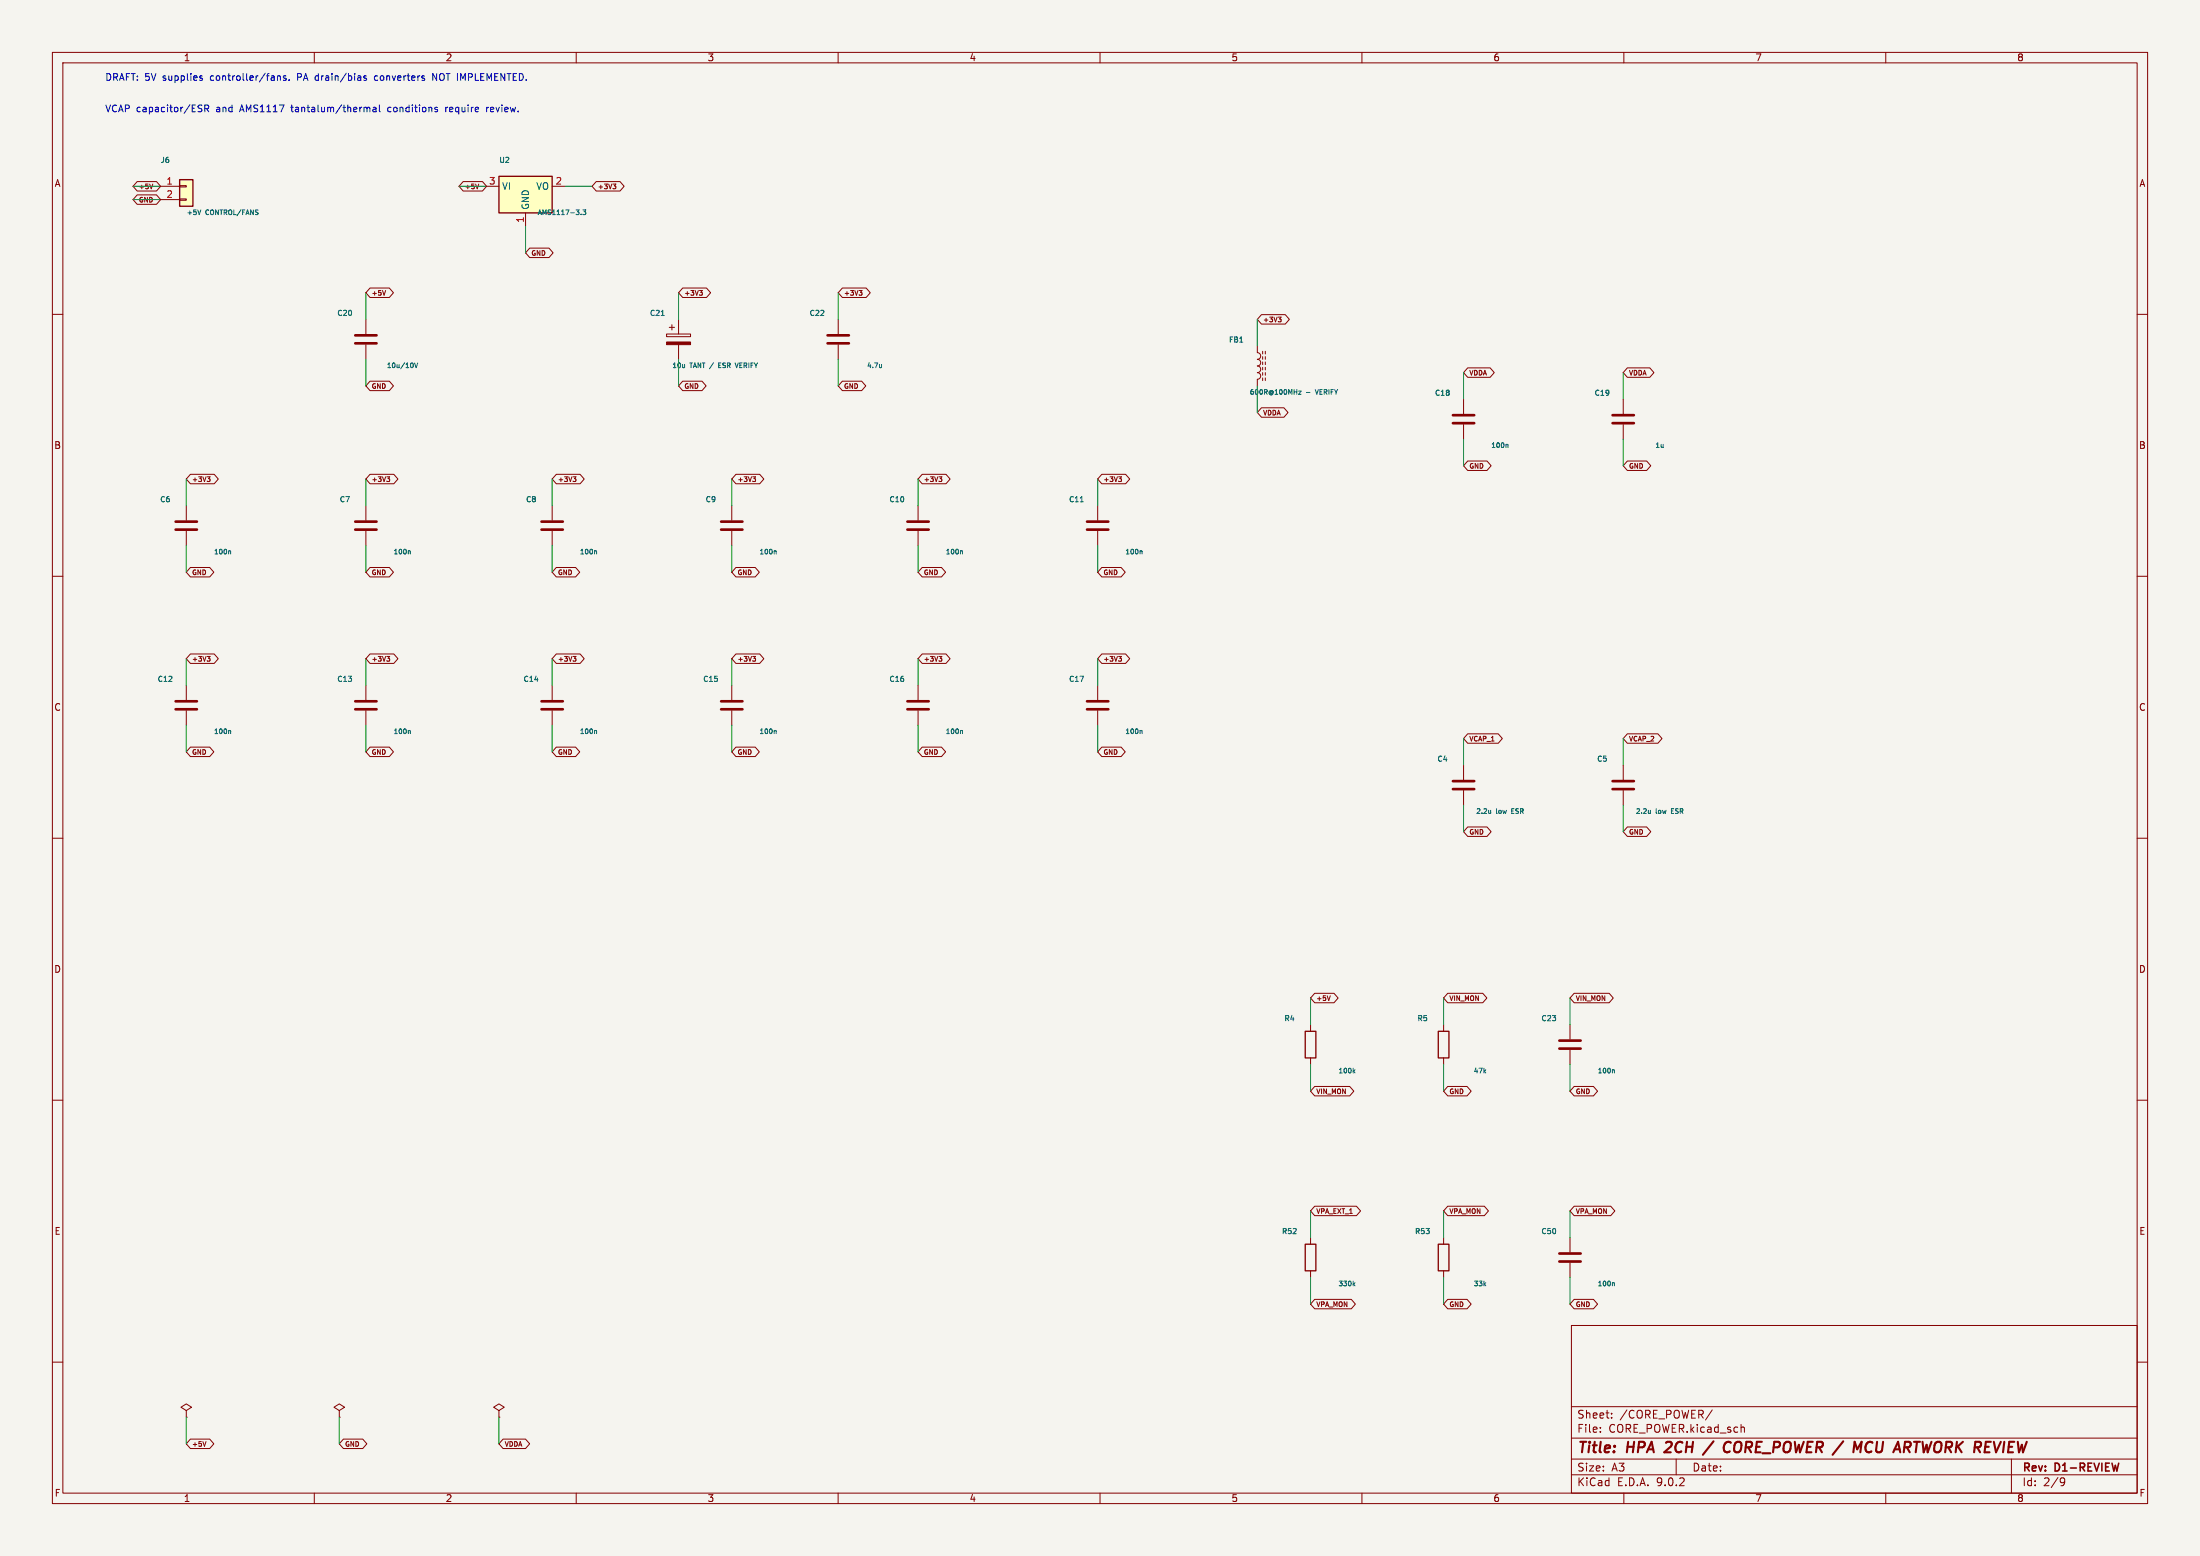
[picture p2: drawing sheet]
(kicad_sch (version 20250114) (generator "eeschema") (paper "A3") (title_block (title "HPA 2CH / CORE_POWER / MCU ARTWORK REVIEW") (rev "D1-REVIEW")) (lib_symbols
(symbol "Device:C" (pin_numbers (hide yes)) (pin_names (offset 0.254)) (exclude_from_sim no) (in_bom yes) (on_board yes) (property "Reference" "C" (at 0.635 2.54 0) (effects (font (size 1.27 1.27)) (justify left))) (property "Value" "C" (at 0.635 -2.54 0) (effects (font (size 1.27 1.27)) (justify left))) (property "Footprint" "" (at 0.9652 -3.81 0) (effects (font (size 1.27 1.27)) (hide yes))) (property "Datasheet" "~" (at 0 0 0) (effects (font (size 1.27 1.27)) (hide yes))) (property "Description" "Unpolarized capacitor" (at 0 0 0) (effects (font (size 1.27 1.27)) (hide yes))) (property "ki_keywords" "cap capacitor" (at 0 0 0) (effects (font (size 1.27 1.27)) (hide yes))) (property "ki_fp_filters" "C_*" (at 0 0 0) (effects (font (size 1.27 1.27)) (hide yes))) (symbol "C_0_1" (polyline (pts (xy -2.032 0.762) (xy 2.032 0.762)) (stroke (width 0.508) (type default)) (fill (type none))) (polyline (pts (xy -2.032 -0.762) (xy 2.032 -0.762)) (stroke (width 0.508) (type default)) (fill (type none)))) (symbol "C_1_1" (pin passive line (at 0 3.81 270) (length 2.794) (name "~" (effects (font (size 1.27 1.27)))) (number "1" (effects (font (size 1.27 1.27))))) (pin passive line (at 0 -3.81 90) (length 2.794) (name "~" (effects (font (size 1.27 1.27)))) (number "2" (effects (font (size 1.27 1.27)))))) (embedded_fonts no))
(symbol "Device:L_Ferrite" (pin_numbers (hide yes)) (pin_names (offset 1.016) (hide yes)) (exclude_from_sim no) (in_bom yes) (on_board yes) (property "Reference" "L" (at -1.27 0 90) (effects (font (size 1.27 1.27)))) (property "Value" "L_Ferrite" (at 2.794 0 90) (effects (font (size 1.27 1.27)))) (property "Footprint" "" (at 0 0 0) (effects (font (size 1.27 1.27)) (hide yes))) (property "Datasheet" "~" (at 0 0 0) (effects (font (size 1.27 1.27)) (hide yes))) (property "Description" "Inductor with ferrite core" (at 0 0 0) (effects (font (size 1.27 1.27)) (hide yes))) (property "ki_keywords" "inductor choke coil reactor magnetic" (at 0 0 0) (effects (font (size 1.27 1.27)) (hide yes))) (property "ki_fp_filters" "Choke_* *Coil* Inductor_* L_*" (at 0 0 0) (effects (font (size 1.27 1.27)) (hide yes))) (symbol "L_Ferrite_0_1" (arc (start 0 2.54) (mid 0.6323 1.905) (end 0 1.27) (stroke (width 0) (type default)) (fill (type none))) (arc (start 0 1.27) (mid 0.6323 0.635) (end 0 0) (stroke (width 0) (type default)) (fill (type none))) (arc (start 0 0) (mid 0.6323 -0.635) (end 0 -1.27) (stroke (width 0) (type default)) (fill (type none))) (arc (start 0 -1.27) (mid 0.6323 -1.905) (end 0 -2.54) (stroke (width 0) (type default)) (fill (type none))) (polyline (pts (xy 1.016 2.286) (xy 1.016 2.794)) (stroke (width 0) (type default)) (fill (type none))) (polyline (pts (xy 1.016 1.27) (xy 1.016 1.778)) (stroke (width 0) (type default)) (fill (type none))) (polyline (pts (xy 1.016 0.254) (xy 1.016 0.762)) (stroke (width 0) (type default)) (fill (type none))) (polyline (pts (xy 1.016 -0.762) (xy 1.016 -0.254)) (stroke (width 0) (type default)) (fill (type none))) (polyline (pts (xy 1.016 -1.778) (xy 1.016 -1.27)) (stroke (width 0) (type default)) (fill (type none))) (polyline (pts (xy 1.016 -2.794) (xy 1.016 -2.286)) (stroke (width 0) (type default)) (fill (type none))) (polyline (pts (xy 1.524 2.794) (xy 1.524 2.286)) (stroke (width 0) (type default)) (fill (type none))) (polyline (pts (xy 1.524 1.778) (xy 1.524 1.27)) (stroke (width 0) (type default)) (fill (type none))) (polyline (pts (xy 1.524 0.762) (xy 1.524 0.254)) (stroke (width 0) (type default)) (fill (type none))) (polyline (pts (xy 1.524 -0.254) (xy 1.524 -0.762)) (stroke (width 0) (type default)) (fill (type none))) (polyline (pts (xy 1.524 -1.27) (xy 1.524 -1.778)) (stroke (width 0) (type default)) (fill (type none))) (polyline (pts (xy 1.524 -2.286) (xy 1.524 -2.794)) (stroke (width 0) (type default)) (fill (type none)))) (symbol "L_Ferrite_1_1" (pin passive line (at 0 3.81 270) (length 1.27) (name "1" (effects (font (size 1.27 1.27)))) (number "1" (effects (font (size 1.27 1.27))))) (pin passive line (at 0 -3.81 90) (length 1.27) (name "2" (effects (font (size 1.27 1.27)))) (number "2" (effects (font (size 1.27 1.27)))))) (embedded_fonts no))
(symbol "Connector_Generic:Conn_01x02" (pin_names (offset 1.016) (hide yes)) (exclude_from_sim no) (in_bom yes) (on_board yes) (property "Reference" "J" (at 0 2.54 0) (effects (font (size 1.27 1.27)))) (property "Value" "Conn_01x02" (at 0 -5.08 0) (effects (font (size 1.27 1.27)))) (property "Footprint" "" (at 0 0 0) (effects (font (size 1.27 1.27)) (hide yes))) (property "Datasheet" "~" (at 0 0 0) (effects (font (size 1.27 1.27)) (hide yes))) (property "Description" "Generic connector, single row, 01x02, script generated (kicad-library-utils/schlib/autogen/connector/)" (at 0 0 0) (effects (font (size 1.27 1.27)) (hide yes))) (property "ki_keywords" "connector" (at 0 0 0) (effects (font (size 1.27 1.27)) (hide yes))) (property "ki_fp_filters" "Connector*:*_1x??_*" (at 0 0 0) (effects (font (size 1.27 1.27)) (hide yes))) (symbol "Conn_01x02_1_1" (rectangle (start -1.27 1.27) (end 1.27 -3.81) (stroke (width 0.254) (type default)) (fill (type background))) (rectangle (start -1.27 0.127) (end 0 -0.127) (stroke (width 0.1524) (type default)) (fill (type none))) (rectangle (start -1.27 -2.413) (end 0 -2.667) (stroke (width 0.1524) (type default)) (fill (type none))) (pin passive line (at -5.08 0 0) (length 3.81) (name "Pin_1" (effects (font (size 1.27 1.27)))) (number "1" (effects (font (size 1.27 1.27))))) (pin passive line (at -5.08 -2.54 0) (length 3.81) (name "Pin_2" (effects (font (size 1.27 1.27)))) (number "2" (effects (font (size 1.27 1.27)))))) (embedded_fonts no))
(symbol "Regulator_Linear:AMS1117-3.3" (property "Reference" "U" (at -3.81 3.175 0) (effects (font (size 1.27 1.27)))) (property "Value" "AMS1117-3.3" (at 0 3.175 0) (effects (font (size 1.27 1.27)) (justify left))) (property "Footprint" "Package_TO_SOT_SMD:SOT-223-3_TabPin2" (at 0 5.08 0) (effects (font (size 1.27 1.27)) (hide yes))) (property "Datasheet" "http://www.advanced-monolithic.com/pdf/ds1117.pdf" (at 2.54 -6.35 0) (effects (font (size 1.27 1.27)) (hide yes))) (property "Description" "1A Low Dropout regulator, positive, 3.3V fixed output, SOT-223" (at 0 0 0) (effects (font (size 1.27 1.27)) (hide yes))) (property "ki_keywords" "linear regulator ldo fixed positive" (at 0 0 0) (effects (font (size 1.27 1.27)) (hide yes))) (property "ki_fp_filters" "SOT?223*TabPin2*" (at 0 0 0) (effects (font (size 1.27 1.27)) (hide yes))) (exclude_from_sim no) (in_bom yes) (on_board yes) (embedded_fonts no) (symbol "AMS1117-3.3_0_1" (rectangle (start -5.08 -5.08) (end 5.08 1.905) (stroke (width 0.254) (type default)) (fill (type background)))) (symbol "AMS1117-3.3_1_1" (pin power_in line (at -7.62 0 0) (length 2.54) (name "VI" (effects (font (size 1.27 1.27)))) (number "3" (effects (font (size 1.27 1.27))))) (pin power_in line (at 0 -7.62 90) (length 2.54) (name "GND" (effects (font (size 1.27 1.27)))) (number "1" (effects (font (size 1.27 1.27))))) (pin power_out line (at 7.62 0 180) (length 2.54) (name "VO" (effects (font (size 1.27 1.27)))) (number "2" (effects (font (size 1.27 1.27)))))))
(symbol "Device:C_Polarized" (pin_numbers (hide yes)) (pin_names (offset 0.254)) (exclude_from_sim no) (in_bom yes) (on_board yes) (property "Reference" "C" (at 0.635 2.54 0) (effects (font (size 1.27 1.27)) (justify left))) (property "Value" "C_Polarized" (at 0.635 -2.54 0) (effects (font (size 1.27 1.27)) (justify left))) (property "Footprint" "" (at 0.9652 -3.81 0) (effects (font (size 1.27 1.27)) (hide yes))) (property "Datasheet" "~" (at 0 0 0) (effects (font (size 1.27 1.27)) (hide yes))) (property "Description" "Polarized capacitor" (at 0 0 0) (effects (font (size 1.27 1.27)) (hide yes))) (property "ki_keywords" "cap capacitor" (at 0 0 0) (effects (font (size 1.27 1.27)) (hide yes))) (property "ki_fp_filters" "CP_*" (at 0 0 0) (effects (font (size 1.27 1.27)) (hide yes))) (symbol "C_Polarized_0_1" (rectangle (start -2.286 0.508) (end 2.286 1.016) (stroke (width 0) (type default)) (fill (type none))) (polyline (pts (xy -1.778 2.286) (xy -0.762 2.286)) (stroke (width 0) (type default)) (fill (type none))) (polyline (pts (xy -1.27 2.794) (xy -1.27 1.778)) (stroke (width 0) (type default)) (fill (type none))) (rectangle (start 2.286 -0.508) (end -2.286 -1.016) (stroke (width 0) (type default)) (fill (type outline)))) (symbol "C_Polarized_1_1" (pin passive line (at 0 3.81 270) (length 2.794) (name "~" (effects (font (size 1.27 1.27)))) (number "1" (effects (font (size 1.27 1.27))))) (pin passive line (at 0 -3.81 90) (length 2.794) (name "~" (effects (font (size 1.27 1.27)))) (number "2" (effects (font (size 1.27 1.27)))))) (embedded_fonts no))
(symbol "Device:R" (pin_numbers (hide yes)) (pin_names (offset 0)) (exclude_from_sim no) (in_bom yes) (on_board yes) (property "Reference" "R" (at 2.032 0 90) (effects (font (size 1.27 1.27)))) (property "Value" "R" (at 0 0 90) (effects (font (size 1.27 1.27)))) (property "Footprint" "" (at -1.778 0 90) (effects (font (size 1.27 1.27)) (hide yes))) (property "Datasheet" "~" (at 0 0 0) (effects (font (size 1.27 1.27)) (hide yes))) (property "Description" "Resistor" (at 0 0 0) (effects (font (size 1.27 1.27)) (hide yes))) (property "ki_keywords" "R res resistor" (at 0 0 0) (effects (font (size 1.27 1.27)) (hide yes))) (property "ki_fp_filters" "R_*" (at 0 0 0) (effects (font (size 1.27 1.27)) (hide yes))) (symbol "R_0_1" (rectangle (start -1.016 -2.54) (end 1.016 2.54) (stroke (width 0.254) (type default)) (fill (type none)))) (symbol "R_1_1" (pin passive line (at 0 3.81 270) (length 1.27) (name "~" (effects (font (size 1.27 1.27)))) (number "1" (effects (font (size 1.27 1.27))))) (pin passive line (at 0 -3.81 90) (length 1.27) (name "~" (effects (font (size 1.27 1.27)))) (number "2" (effects (font (size 1.27 1.27)))))) (embedded_fonts no))
(symbol "power:PWR_FLAG" (power) (pin_numbers (hide yes)) (pin_names (offset 0) (hide yes)) (exclude_from_sim no) (in_bom yes) (on_board yes) (property "Reference" "#FLG" (at 0 1.905 0) (effects (font (size 1.27 1.27)) (hide yes))) (property "Value" "PWR_FLAG" (at 0 3.81 0) (effects (font (size 1.27 1.27)))) (property "Footprint" "" (at 0 0 0) (effects (font (size 1.27 1.27)) (hide yes))) (property "Datasheet" "~" (at 0 0 0) (effects (font (size 1.27 1.27)) (hide yes))) (property "Description" "Special symbol for telling ERC where power comes from" (at 0 0 0) (effects (font (size 1.27 1.27)) (hide yes))) (property "ki_keywords" "flag power" (at 0 0 0) (effects (font (size 1.27 1.27)) (hide yes))) (symbol "PWR_FLAG_0_0" (pin power_out line (at 0 0 90) (length 0) (name "~" (effects (font (size 1.27 1.27)))) (number "1" (effects (font (size 1.27 1.27)))))) (symbol "PWR_FLAG_0_1" (polyline (pts (xy 0 0) (xy 0 1.27) (xy -1.016 1.905) (xy 0 2.54) (xy 1.016 1.905) (xy 0 1.27)) (stroke (width 0) (type default)) (fill (type none)))) (embedded_fonts no)))
(symbol (lib_id "Device:C") (at 279.4 149.86 0) (unit 1) (in_bom yes) (on_board yes) (dnp no) (property "Reference" "C4" (at 275.4 144.86 0) (effects (font (size 1 1)))) (property "Value" "2.2u low ESR" (at 286.4 154.86 0) (effects (font (size .9 .9)))) (property "Footprint" "Capacitor_SMD:C_0603_1608Metric" (at 279.4 149.86 0) (effects (font (size 1 1)) (hide yes))) (pin "1") (pin "2"))
(wire (pts (xy 279.4 146.05) (xy 279.4 140.97)) (stroke (width 0) (type default)))
(global_label "VCAP_1" (shape bidirectional) (at 279.4 140.97 0) (effects (font (size .9 .9)) (justify left)))
(wire (pts (xy 279.4 153.67) (xy 279.4 158.75)) (stroke (width 0) (type default)))
(global_label "GND" (shape bidirectional) (at 279.4 158.75 0) (effects (font (size .9 .9)) (justify left)))
(symbol (lib_id "Device:C") (at 309.88 149.86 0) (unit 1) (in_bom yes) (on_board yes) (dnp no) (property "Reference" "C5" (at 305.88 144.86 0) (effects (font (size 1 1)))) (property "Value" "2.2u low ESR" (at 316.88 154.86 0) (effects (font (size .9 .9)))) (property "Footprint" "Capacitor_SMD:C_0603_1608Metric" (at 309.88 149.86 0) (effects (font (size 1 1)) (hide yes))) (pin "1") (pin "2"))
(wire (pts (xy 309.88 146.05) (xy 309.88 140.97)) (stroke (width 0) (type default)))
(global_label "VCAP_2" (shape bidirectional) (at 309.88 140.97 0) (effects (font (size .9 .9)) (justify left)))
(wire (pts (xy 309.88 153.67) (xy 309.88 158.75)) (stroke (width 0) (type default)))
(global_label "GND" (shape bidirectional) (at 309.88 158.75 0) (effects (font (size .9 .9)) (justify left)))
(symbol (lib_id "Device:C") (at 35.56 100.33 0) (unit 1) (in_bom yes) (on_board yes) (dnp no) (property "Reference" "C6" (at 31.560000000000002 95.33 0) (effects (font (size 1 1)))) (property "Value" "100n" (at 42.56 105.33 0) (effects (font (size .9 .9)))) (property "Footprint" "Capacitor_SMD:C_0603_1608Metric" (at 35.56 100.33 0) (effects (font (size 1 1)) (hide yes))) (pin "1") (pin "2"))
(wire (pts (xy 35.56 96.52) (xy 35.56 91.44)) (stroke (width 0) (type default)))
(global_label "+3V3" (shape bidirectional) (at 35.56 91.44 0) (effects (font (size .9 .9)) (justify left)))
(wire (pts (xy 35.56 104.14) (xy 35.56 109.22)) (stroke (width 0) (type default)))
(global_label "GND" (shape bidirectional) (at 35.56 109.22 0) (effects (font (size .9 .9)) (justify left)))
(symbol (lib_id "Device:C") (at 69.85 100.33 0) (unit 1) (in_bom yes) (on_board yes) (dnp no) (property "Reference" "C7" (at 65.85 95.33 0) (effects (font (size 1 1)))) (property "Value" "100n" (at 76.85 105.33 0) (effects (font (size .9 .9)))) (property "Footprint" "Capacitor_SMD:C_0603_1608Metric" (at 69.85 100.33 0) (effects (font (size 1 1)) (hide yes))) (pin "1") (pin "2"))
(wire (pts (xy 69.85 96.52) (xy 69.85 91.44)) (stroke (width 0) (type default)))
(global_label "+3V3" (shape bidirectional) (at 69.85 91.44 0) (effects (font (size .9 .9)) (justify left)))
(wire (pts (xy 69.85 104.14) (xy 69.85 109.22)) (stroke (width 0) (type default)))
(global_label "GND" (shape bidirectional) (at 69.85 109.22 0) (effects (font (size .9 .9)) (justify left)))
(symbol (lib_id "Device:C") (at 105.41 100.33 0) (unit 1) (in_bom yes) (on_board yes) (dnp no) (property "Reference" "C8" (at 101.41 95.33 0) (effects (font (size 1 1)))) (property "Value" "100n" (at 112.41 105.33 0) (effects (font (size .9 .9)))) (property "Footprint" "Capacitor_SMD:C_0603_1608Metric" (at 105.41 100.33 0) (effects (font (size 1 1)) (hide yes))) (pin "1") (pin "2"))
(wire (pts (xy 105.41 96.52) (xy 105.41 91.44)) (stroke (width 0) (type default)))
(global_label "+3V3" (shape bidirectional) (at 105.41 91.44 0) (effects (font (size .9 .9)) (justify left)))
(wire (pts (xy 105.41 104.14) (xy 105.41 109.22)) (stroke (width 0) (type default)))
(global_label "GND" (shape bidirectional) (at 105.41 109.22 0) (effects (font (size .9 .9)) (justify left)))
(symbol (lib_id "Device:C") (at 139.7 100.33 0) (unit 1) (in_bom yes) (on_board yes) (dnp no) (property "Reference" "C9" (at 135.7 95.33 0) (effects (font (size 1 1)))) (property "Value" "100n" (at 146.7 105.33 0) (effects (font (size .9 .9)))) (property "Footprint" "Capacitor_SMD:C_0603_1608Metric" (at 139.7 100.33 0) (effects (font (size 1 1)) (hide yes))) (pin "1") (pin "2"))
(wire (pts (xy 139.7 96.52) (xy 139.7 91.44)) (stroke (width 0) (type default)))
(global_label "+3V3" (shape bidirectional) (at 139.7 91.44 0) (effects (font (size .9 .9)) (justify left)))
(wire (pts (xy 139.7 104.14) (xy 139.7 109.22)) (stroke (width 0) (type default)))
(global_label "GND" (shape bidirectional) (at 139.7 109.22 0) (effects (font (size .9 .9)) (justify left)))
(symbol (lib_id "Device:C") (at 175.26 100.33 0) (unit 1) (in_bom yes) (on_board yes) (dnp no) (property "Reference" "C10" (at 171.26 95.33 0) (effects (font (size 1 1)))) (property "Value" "100n" (at 182.26 105.33 0) (effects (font (size .9 .9)))) (property "Footprint" "Capacitor_SMD:C_0603_1608Metric" (at 175.26 100.33 0) (effects (font (size 1 1)) (hide yes))) (pin "1") (pin "2"))
(wire (pts (xy 175.26 96.52) (xy 175.26 91.44)) (stroke (width 0) (type default)))
(global_label "+3V3" (shape bidirectional) (at 175.26 91.44 0) (effects (font (size .9 .9)) (justify left)))
(wire (pts (xy 175.26 104.14) (xy 175.26 109.22)) (stroke (width 0) (type default)))
(global_label "GND" (shape bidirectional) (at 175.26 109.22 0) (effects (font (size .9 .9)) (justify left)))
(symbol (lib_id "Device:C") (at 209.55 100.33 0) (unit 1) (in_bom yes) (on_board yes) (dnp no) (property "Reference" "C11" (at 205.55 95.33 0) (effects (font (size 1 1)))) (property "Value" "100n" (at 216.55 105.33 0) (effects (font (size .9 .9)))) (property "Footprint" "Capacitor_SMD:C_0603_1608Metric" (at 209.55 100.33 0) (effects (font (size 1 1)) (hide yes))) (pin "1") (pin "2"))
(wire (pts (xy 209.55 96.52) (xy 209.55 91.44)) (stroke (width 0) (type default)))
(global_label "+3V3" (shape bidirectional) (at 209.55 91.44 0) (effects (font (size .9 .9)) (justify left)))
(wire (pts (xy 209.55 104.14) (xy 209.55 109.22)) (stroke (width 0) (type default)))
(global_label "GND" (shape bidirectional) (at 209.55 109.22 0) (effects (font (size .9 .9)) (justify left)))
(symbol (lib_id "Device:C") (at 35.56 134.62 0) (unit 1) (in_bom yes) (on_board yes) (dnp no) (property "Reference" "C12" (at 31.560000000000002 129.62 0) (effects (font (size 1 1)))) (property "Value" "100n" (at 42.56 139.62 0) (effects (font (size .9 .9)))) (property "Footprint" "Capacitor_SMD:C_0603_1608Metric" (at 35.56 134.62 0) (effects (font (size 1 1)) (hide yes))) (pin "1") (pin "2"))
(wire (pts (xy 35.56 130.81) (xy 35.56 125.73)) (stroke (width 0) (type default)))
(global_label "+3V3" (shape bidirectional) (at 35.56 125.73 0) (effects (font (size .9 .9)) (justify left)))
(wire (pts (xy 35.56 138.43) (xy 35.56 143.51)) (stroke (width 0) (type default)))
(global_label "GND" (shape bidirectional) (at 35.56 143.51 0) (effects (font (size .9 .9)) (justify left)))
(symbol (lib_id "Device:C") (at 69.85 134.62 0) (unit 1) (in_bom yes) (on_board yes) (dnp no) (property "Reference" "C13" (at 65.85 129.62 0) (effects (font (size 1 1)))) (property "Value" "100n" (at 76.85 139.62 0) (effects (font (size .9 .9)))) (property "Footprint" "Capacitor_SMD:C_0603_1608Metric" (at 69.85 134.62 0) (effects (font (size 1 1)) (hide yes))) (pin "1") (pin "2"))
(wire (pts (xy 69.85 130.81) (xy 69.85 125.73)) (stroke (width 0) (type default)))
(global_label "+3V3" (shape bidirectional) (at 69.85 125.73 0) (effects (font (size .9 .9)) (justify left)))
(wire (pts (xy 69.85 138.43) (xy 69.85 143.51)) (stroke (width 0) (type default)))
(global_label "GND" (shape bidirectional) (at 69.85 143.51 0) (effects (font (size .9 .9)) (justify left)))
(symbol (lib_id "Device:C") (at 105.41 134.62 0) (unit 1) (in_bom yes) (on_board yes) (dnp no) (property "Reference" "C14" (at 101.41 129.62 0) (effects (font (size 1 1)))) (property "Value" "100n" (at 112.41 139.62 0) (effects (font (size .9 .9)))) (property "Footprint" "Capacitor_SMD:C_0603_1608Metric" (at 105.41 134.62 0) (effects (font (size 1 1)) (hide yes))) (pin "1") (pin "2"))
(wire (pts (xy 105.41 130.81) (xy 105.41 125.73)) (stroke (width 0) (type default)))
(global_label "+3V3" (shape bidirectional) (at 105.41 125.73 0) (effects (font (size .9 .9)) (justify left)))
(wire (pts (xy 105.41 138.43) (xy 105.41 143.51)) (stroke (width 0) (type default)))
(global_label "GND" (shape bidirectional) (at 105.41 143.51 0) (effects (font (size .9 .9)) (justify left)))
(symbol (lib_id "Device:C") (at 139.7 134.62 0) (unit 1) (in_bom yes) (on_board yes) (dnp no) (property "Reference" "C15" (at 135.7 129.62 0) (effects (font (size 1 1)))) (property "Value" "100n" (at 146.7 139.62 0) (effects (font (size .9 .9)))) (property "Footprint" "Capacitor_SMD:C_0603_1608Metric" (at 139.7 134.62 0) (effects (font (size 1 1)) (hide yes))) (pin "1") (pin "2"))
(wire (pts (xy 139.7 130.81) (xy 139.7 125.73)) (stroke (width 0) (type default)))
(global_label "+3V3" (shape bidirectional) (at 139.7 125.73 0) (effects (font (size .9 .9)) (justify left)))
(wire (pts (xy 139.7 138.43) (xy 139.7 143.51)) (stroke (width 0) (type default)))
(global_label "GND" (shape bidirectional) (at 139.7 143.51 0) (effects (font (size .9 .9)) (justify left)))
(symbol (lib_id "Device:C") (at 175.26 134.62 0) (unit 1) (in_bom yes) (on_board yes) (dnp no) (property "Reference" "C16" (at 171.26 129.62 0) (effects (font (size 1 1)))) (property "Value" "100n" (at 182.26 139.62 0) (effects (font (size .9 .9)))) (property "Footprint" "Capacitor_SMD:C_0603_1608Metric" (at 175.26 134.62 0) (effects (font (size 1 1)) (hide yes))) (pin "1") (pin "2"))
(wire (pts (xy 175.26 130.81) (xy 175.26 125.73)) (stroke (width 0) (type default)))
(global_label "+3V3" (shape bidirectional) (at 175.26 125.73 0) (effects (font (size .9 .9)) (justify left)))
(wire (pts (xy 175.26 138.43) (xy 175.26 143.51)) (stroke (width 0) (type default)))
(global_label "GND" (shape bidirectional) (at 175.26 143.51 0) (effects (font (size .9 .9)) (justify left)))
(symbol (lib_id "Device:C") (at 209.55 134.62 0) (unit 1) (in_bom yes) (on_board yes) (dnp no) (property "Reference" "C17" (at 205.55 129.62 0) (effects (font (size 1 1)))) (property "Value" "100n" (at 216.55 139.62 0) (effects (font (size .9 .9)))) (property "Footprint" "Capacitor_SMD:C_0603_1608Metric" (at 209.55 134.62 0) (effects (font (size 1 1)) (hide yes))) (pin "1") (pin "2"))
(wire (pts (xy 209.55 130.81) (xy 209.55 125.73)) (stroke (width 0) (type default)))
(global_label "+3V3" (shape bidirectional) (at 209.55 125.73 0) (effects (font (size .9 .9)) (justify left)))
(wire (pts (xy 209.55 138.43) (xy 209.55 143.51)) (stroke (width 0) (type default)))
(global_label "GND" (shape bidirectional) (at 209.55 143.51 0) (effects (font (size .9 .9)) (justify left)))
(symbol (lib_id "Device:L_Ferrite") (at 240.03 69.85 0) (unit 1) (in_bom yes) (on_board yes) (dnp no) (property "Reference" "FB1" (at 236.03 64.85 0) (effects (font (size 1 1)))) (property "Value" "600R@100MHz - VERIFY" (at 247.03 74.85 0) (effects (font (size .9 .9)))) (property "Footprint" "Resistor_SMD:R_0603_1608Metric" (at 240.03 69.85 0) (effects (font (size 1 1)) (hide yes))) (pin "1") (pin "2"))
(wire (pts (xy 240.03 66.04) (xy 240.03 60.96)) (stroke (width 0) (type default)))
(global_label "+3V3" (shape bidirectional) (at 240.03 60.96 0) (effects (font (size .9 .9)) (justify left)))
(wire (pts (xy 240.03 73.66) (xy 240.03 78.74)) (stroke (width 0) (type default)))
(global_label "VDDA" (shape bidirectional) (at 240.03 78.74 0) (effects (font (size .9 .9)) (justify left)))
(symbol (lib_id "Device:C") (at 279.4 80.01 0) (unit 1) (in_bom yes) (on_board yes) (dnp no) (property "Reference" "C18" (at 275.4 75.01 0) (effects (font (size 1 1)))) (property "Value" "100n" (at 286.4 85.01 0) (effects (font (size .9 .9)))) (property "Footprint" "Capacitor_SMD:C_0603_1608Metric" (at 279.4 80.01 0) (effects (font (size 1 1)) (hide yes))) (pin "1") (pin "2"))
(wire (pts (xy 279.4 76.2) (xy 279.4 71.12)) (stroke (width 0) (type default)))
(global_label "VDDA" (shape bidirectional) (at 279.4 71.12 0) (effects (font (size .9 .9)) (justify left)))
(wire (pts (xy 279.4 83.82) (xy 279.4 88.9)) (stroke (width 0) (type default)))
(global_label "GND" (shape bidirectional) (at 279.4 88.9 0) (effects (font (size .9 .9)) (justify left)))
(symbol (lib_id "Device:C") (at 309.88 80.01 0) (unit 1) (in_bom yes) (on_board yes) (dnp no) (property "Reference" "C19" (at 305.88 75.01 0) (effects (font (size 1 1)))) (property "Value" "1u" (at 316.88 85.01 0) (effects (font (size .9 .9)))) (property "Footprint" "Capacitor_SMD:C_0603_1608Metric" (at 309.88 80.01 0) (effects (font (size 1 1)) (hide yes))) (pin "1") (pin "2"))
(wire (pts (xy 309.88 76.2) (xy 309.88 71.12)) (stroke (width 0) (type default)))
(global_label "VDDA" (shape bidirectional) (at 309.88 71.12 0) (effects (font (size .9 .9)) (justify left)))
(wire (pts (xy 309.88 83.82) (xy 309.88 88.9)) (stroke (width 0) (type default)))
(global_label "GND" (shape bidirectional) (at 309.88 88.9 0) (effects (font (size .9 .9)) (justify left)))
(symbol (lib_id "Connector_Generic:Conn_01x02") (at 35.56 35.56 0) (unit 1) (in_bom yes) (on_board yes) (dnp no) (property "Reference" "J6" (at 31.560000000000002 30.560000000000002 0) (effects (font (size 1 1)))) (property "Value" "+5V CONTROL/FANS" (at 42.56 40.56 0) (effects (font (size .9 .9)))) (property "Footprint" "TerminalBlock_Phoenix:TerminalBlock_Phoenix_MKDS-1,5-2-5.08_1x02_P5.08mm_Horizontal" (at 35.56 35.56 0) (effects (font (size 1 1)) (hide yes))) (pin "1") (pin "2"))
(wire (pts (xy 30.48 35.56) (xy 25.4 35.56)) (stroke (width 0) (type default)))
(global_label "+5V" (shape bidirectional) (at 25.4 35.56 0) (effects (font (size .9 .9)) (justify left)))
(wire (pts (xy 30.48 38.1) (xy 25.4 38.1)) (stroke (width 0) (type default)))
(global_label "GND" (shape bidirectional) (at 25.4 38.1 0) (effects (font (size .9 .9)) (justify left)))
(symbol (lib_id "Regulator_Linear:AMS1117-3.3") (at 100.33 35.56 0) (unit 1) (in_bom yes) (on_board yes) (dnp no) (property "Reference" "U2" (at 96.33 30.560000000000002 0) (effects (font (size 1 1)))) (property "Value" "AMS1117-3.3" (at 107.33 40.56 0) (effects (font (size .9 .9)))) (property "Footprint" "Package_TO_SOT_SMD:SOT-223-3_TabPin2" (at 100.33 35.56 0) (effects (font (size 1 1)) (hide yes))) (pin "3") (pin "1") (pin "2"))
(wire (pts (xy 92.71 35.56) (xy 87.63 35.56)) (stroke (width 0) (type default)))
(global_label "+5V" (shape bidirectional) (at 87.63 35.56 0) (effects (font (size .9 .9)) (justify left)))
(wire (pts (xy 100.33 43.18) (xy 100.33 48.26)) (stroke (width 0) (type default)))
(global_label "GND" (shape bidirectional) (at 100.33 48.26 0) (effects (font (size .9 .9)) (justify left)))
(wire (pts (xy 107.95 35.56) (xy 113.03 35.56)) (stroke (width 0) (type default)))
(global_label "+3V3" (shape bidirectional) (at 113.03 35.56 0) (effects (font (size .9 .9)) (justify left)))
(symbol (lib_id "Device:C") (at 69.85 64.77 0) (unit 1) (in_bom yes) (on_board yes) (dnp no) (property "Reference" "C20" (at 65.85 59.769999999999996 0) (effects (font (size 1 1)))) (property "Value" "10u/10V" (at 76.85 69.77 0) (effects (font (size .9 .9)))) (property "Footprint" "Capacitor_SMD:C_0603_1608Metric" (at 69.85 64.77 0) (effects (font (size 1 1)) (hide yes))) (pin "1") (pin "2"))
(wire (pts (xy 69.85 60.96) (xy 69.85 55.88)) (stroke (width 0) (type default)))
(global_label "+5V" (shape bidirectional) (at 69.85 55.88 0) (effects (font (size .9 .9)) (justify left)))
(wire (pts (xy 69.85 68.58) (xy 69.85 73.66)) (stroke (width 0) (type default)))
(global_label "GND" (shape bidirectional) (at 69.85 73.66 0) (effects (font (size .9 .9)) (justify left)))
(symbol (lib_id "Device:C_Polarized") (at 129.54 64.77 0) (unit 1) (in_bom yes) (on_board yes) (dnp no) (property "Reference" "C21" (at 125.53999999999999 59.769999999999996 0) (effects (font (size 1 1)))) (property "Value" "10u TANT / ESR VERIFY" (at 136.54 69.77 0) (effects (font (size .9 .9)))) (property "Footprint" "Capacitor_Tantalum_SMD:CP_EIA-3216-18_Kemet-A" (at 129.54 64.77 0) (effects (font (size 1 1)) (hide yes))) (pin "1") (pin "2"))
(wire (pts (xy 129.54 60.96) (xy 129.54 55.88)) (stroke (width 0) (type default)))
(global_label "+3V3" (shape bidirectional) (at 129.54 55.88 0) (effects (font (size .9 .9)) (justify left)))
(wire (pts (xy 129.54 68.58) (xy 129.54 73.66)) (stroke (width 0) (type default)))
(global_label "GND" (shape bidirectional) (at 129.54 73.66 0) (effects (font (size .9 .9)) (justify left)))
(symbol (lib_id "Device:C") (at 160.02 64.77 0) (unit 1) (in_bom yes) (on_board yes) (dnp no) (property "Reference" "C22" (at 156.02 59.769999999999996 0) (effects (font (size 1 1)))) (property "Value" "4.7u" (at 167.02 69.77 0) (effects (font (size .9 .9)))) (property "Footprint" "Capacitor_SMD:C_0603_1608Metric" (at 160.02 64.77 0) (effects (font (size 1 1)) (hide yes))) (pin "1") (pin "2"))
(wire (pts (xy 160.02 60.96) (xy 160.02 55.88)) (stroke (width 0) (type default)))
(global_label "+3V3" (shape bidirectional) (at 160.02 55.88 0) (effects (font (size .9 .9)) (justify left)))
(wire (pts (xy 160.02 68.58) (xy 160.02 73.66)) (stroke (width 0) (type default)))
(global_label "GND" (shape bidirectional) (at 160.02 73.66 0) (effects (font (size .9 .9)) (justify left)))
(symbol (lib_id "Device:R") (at 250.19 199.39000000000001 0) (unit 1) (in_bom yes) (on_board yes) (dnp no) (property "Reference" "R4" (at 246.19 194.39000000000001 0) (effects (font (size 1 1)))) (property "Value" "100k" (at 257.19 204.39000000000001 0) (effects (font (size .9 .9)))) (property "Footprint" "Resistor_SMD:R_0603_1608Metric" (at 250.19 199.39000000000001 0) (effects (font (size 1 1)) (hide yes))) (pin "1") (pin "2"))
(wire (pts (xy 250.19 195.58) (xy 250.19 190.5)) (stroke (width 0) (type default)))
(global_label "+5V" (shape bidirectional) (at 250.19 190.5 0) (effects (font (size .9 .9)) (justify left)))
(wire (pts (xy 250.19 203.2) (xy 250.19 208.28)) (stroke (width 0) (type default)))
(global_label "VIN_MON" (shape bidirectional) (at 250.19 208.28 0) (effects (font (size .9 .9)) (justify left)))
(symbol (lib_id "Device:R") (at 275.59000000000003 199.39000000000001 0) (unit 1) (in_bom yes) (on_board yes) (dnp no) (property "Reference" "R5" (at 271.59000000000003 194.39000000000001 0) (effects (font (size 1 1)))) (property "Value" "47k" (at 282.59000000000003 204.39000000000001 0) (effects (font (size .9 .9)))) (property "Footprint" "Resistor_SMD:R_0603_1608Metric" (at 275.59000000000003 199.39000000000001 0) (effects (font (size 1 1)) (hide yes))) (pin "1") (pin "2"))
(wire (pts (xy 275.59 195.58) (xy 275.59 190.5)) (stroke (width 0) (type default)))
(global_label "VIN_MON" (shape bidirectional) (at 275.59 190.5 0) (effects (font (size .9 .9)) (justify left)))
(wire (pts (xy 275.59 203.2) (xy 275.59 208.28)) (stroke (width 0) (type default)))
(global_label "GND" (shape bidirectional) (at 275.59 208.28 0) (effects (font (size .9 .9)) (justify left)))
(symbol (lib_id "Device:C") (at 299.72 199.39000000000001 0) (unit 1) (in_bom yes) (on_board yes) (dnp no) (property "Reference" "C23" (at 295.72 194.39000000000001 0) (effects (font (size 1 1)))) (property "Value" "100n" (at 306.72 204.39000000000001 0) (effects (font (size .9 .9)))) (property "Footprint" "Capacitor_SMD:C_0603_1608Metric" (at 299.72 199.39000000000001 0) (effects (font (size 1 1)) (hide yes))) (pin "1") (pin "2"))
(wire (pts (xy 299.72 195.58) (xy 299.72 190.5)) (stroke (width 0) (type default)))
(global_label "VIN_MON" (shape bidirectional) (at 299.72 190.5 0) (effects (font (size .9 .9)) (justify left)))
(wire (pts (xy 299.72 203.2) (xy 299.72 208.28)) (stroke (width 0) (type default)))
(global_label "GND" (shape bidirectional) (at 299.72 208.28 0) (effects (font (size .9 .9)) (justify left)))
(symbol (lib_id "Device:R") (at 250.19 240.03 0) (unit 1) (in_bom yes) (on_board yes) (dnp no) (property "Reference" "R52" (at 246.19 235.03 0) (effects (font (size 1 1)))) (property "Value" "330k" (at 257.19 245.03 0) (effects (font (size .9 .9)))) (property "Footprint" "Resistor_SMD:R_0603_1608Metric" (at 250.19 240.03 0) (effects (font (size 1 1)) (hide yes))) (pin "1") (pin "2"))
(wire (pts (xy 250.19 236.22) (xy 250.19 231.14)) (stroke (width 0) (type default)))
(global_label "VPA_EXT_1" (shape bidirectional) (at 250.19 231.14 0) (effects (font (size .9 .9)) (justify left)))
(wire (pts (xy 250.19 243.84) (xy 250.19 248.92)) (stroke (width 0) (type default)))
(global_label "VPA_MON" (shape bidirectional) (at 250.19 248.92 0) (effects (font (size .9 .9)) (justify left)))
(symbol (lib_id "Device:R") (at 275.59000000000003 240.03 0) (unit 1) (in_bom yes) (on_board yes) (dnp no) (property "Reference" "R53" (at 271.59000000000003 235.03 0) (effects (font (size 1 1)))) (property "Value" "33k" (at 282.59000000000003 245.03 0) (effects (font (size .9 .9)))) (property "Footprint" "Resistor_SMD:R_0603_1608Metric" (at 275.59000000000003 240.03 0) (effects (font (size 1 1)) (hide yes))) (pin "1") (pin "2"))
(wire (pts (xy 275.59 236.22) (xy 275.59 231.14)) (stroke (width 0) (type default)))
(global_label "VPA_MON" (shape bidirectional) (at 275.59 231.14 0) (effects (font (size .9 .9)) (justify left)))
(wire (pts (xy 275.59 243.84) (xy 275.59 248.92)) (stroke (width 0) (type default)))
(global_label "GND" (shape bidirectional) (at 275.59 248.92 0) (effects (font (size .9 .9)) (justify left)))
(symbol (lib_id "Device:C") (at 299.72 240.03 0) (unit 1) (in_bom yes) (on_board yes) (dnp no) (property "Reference" "C50" (at 295.72 235.03 0) (effects (font (size 1 1)))) (property "Value" "100n" (at 306.72 245.03 0) (effects (font (size .9 .9)))) (property "Footprint" "Capacitor_SMD:C_0603_1608Metric" (at 299.72 240.03 0) (effects (font (size 1 1)) (hide yes))) (pin "1") (pin "2"))
(wire (pts (xy 299.72 236.22) (xy 299.72 231.14)) (stroke (width 0) (type default)))
(global_label "VPA_MON" (shape bidirectional) (at 299.72 231.14 0) (effects (font (size .9 .9)) (justify left)))
(wire (pts (xy 299.72 243.84) (xy 299.72 248.92)) (stroke (width 0) (type default)))
(global_label "GND" (shape bidirectional) (at 299.72 248.92 0) (effects (font (size .9 .9)) (justify left)))
(symbol (lib_id "power:PWR_FLAG") (at 35.56 270.51 0) (unit 1) (in_bom no) (on_board no) (dnp no) (property "Reference" "#FLG1" (at 31.560000000000002 265.51 0) (effects (font (size 1 1)) (hide yes))) (property "Value" "PWR_FLAG" (at 42.56 275.51 0) (effects (font (size .9 .9)) (hide yes))) (property "Footprint" "" (at 35.56 270.51 0) (effects (font (size 1 1)) (hide yes))) (pin "1"))
(wire (pts (xy 35.56 270.51) (xy 35.56 275.59)) (stroke (width 0) (type default)))
(global_label "+5V" (shape bidirectional) (at 35.56 275.59 0) (effects (font (size .9 .9)) (justify left)))
(symbol (lib_id "power:PWR_FLAG") (at 64.77 270.51 0) (unit 1) (in_bom no) (on_board no) (dnp no) (property "Reference" "#FLG2" (at 60.769999999999996 265.51 0) (effects (font (size 1 1)) (hide yes))) (property "Value" "PWR_FLAG" (at 71.77 275.51 0) (effects (font (size .9 .9)) (hide yes))) (property "Footprint" "" (at 64.77 270.51 0) (effects (font (size 1 1)) (hide yes))) (pin "1"))
(wire (pts (xy 64.77 270.51) (xy 64.77 275.59)) (stroke (width 0) (type default)))
(global_label "GND" (shape bidirectional) (at 64.77 275.59 0) (effects (font (size .9 .9)) (justify left)))
(symbol (lib_id "power:PWR_FLAG") (at 95.25 270.51 0) (unit 1) (in_bom no) (on_board no) (dnp no) (property "Reference" "#FLG3" (at 91.25 265.51 0) (effects (font (size 1 1)) (hide yes))) (property "Value" "PWR_FLAG" (at 102.25 275.51 0) (effects (font (size .9 .9)) (hide yes))) (property "Footprint" "" (at 95.25 270.51 0) (effects (font (size 1 1)) (hide yes))) (pin "1"))
(wire (pts (xy 95.25 270.51) (xy 95.25 275.59)) (stroke (width 0) (type default)))
(global_label "VDDA" (shape bidirectional) (at 95.25 275.59 0) (effects (font (size .9 .9)) (justify left)))
(text "DRAFT: 5V supplies controller/fans. PA drain/bias converters NOT IMPLEMENTED." (at 20 15 0) (effects (font (size 1.3 1.3)) (justify left)))
(text "VCAP capacitor/ESR and AMS1117 tantalum/thermal conditions require review." (at 20 21 0) (effects (font (size 1.3 1.3)) (justify left))))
